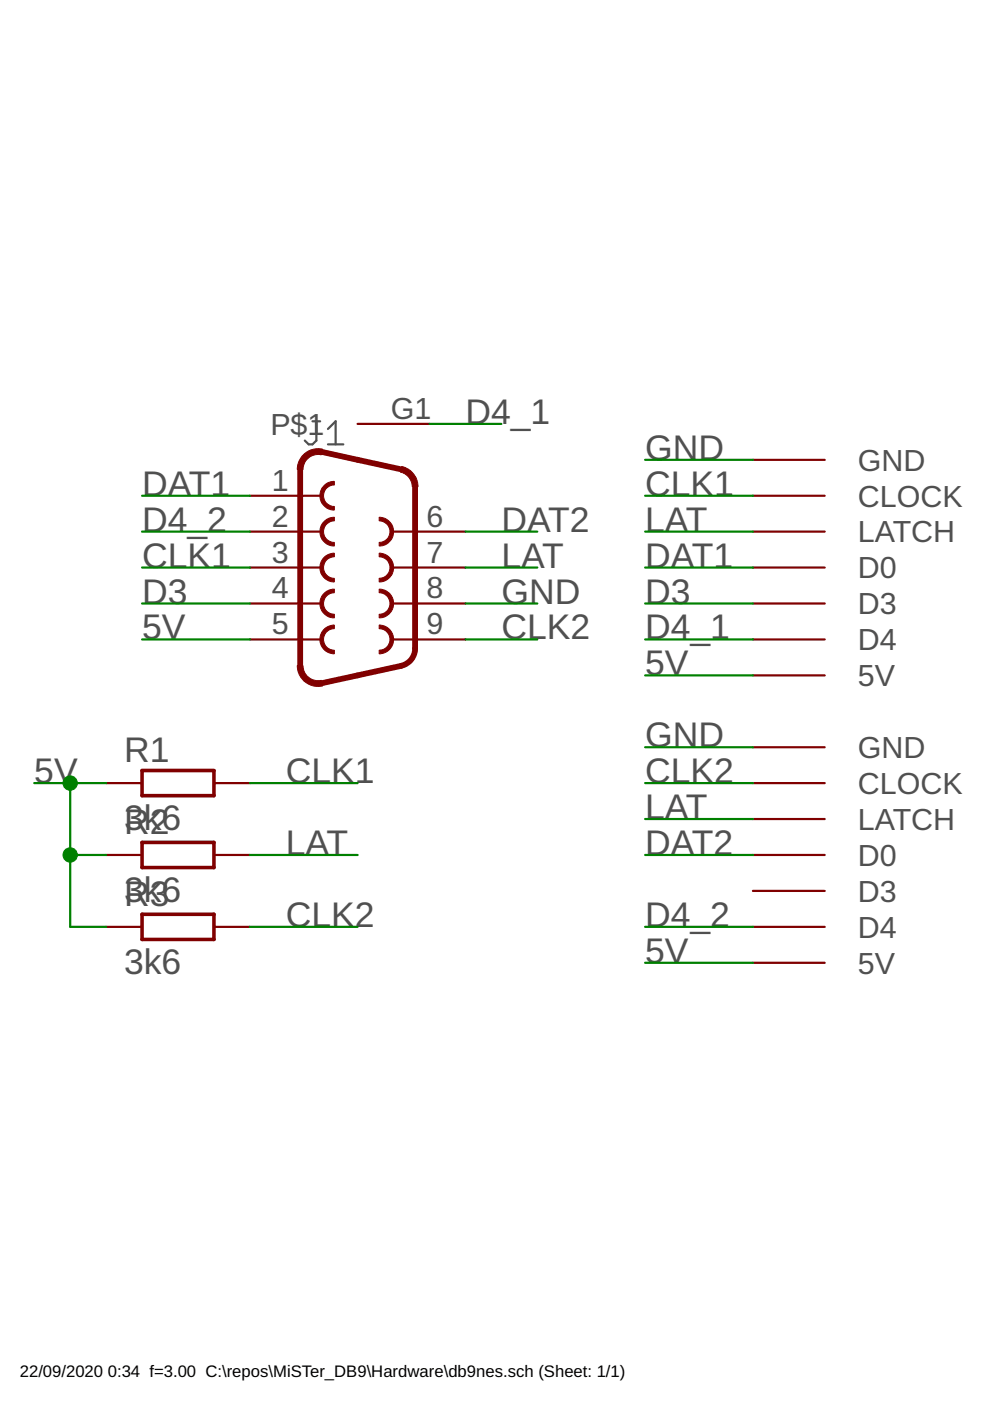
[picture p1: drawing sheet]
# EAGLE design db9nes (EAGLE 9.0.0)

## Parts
J1  DB9FEMALE  [DB9]
R1  3k6  R-EU_R0603  [R0603]
R2  3k6  R-EU_R0603  [R0603]
R3  3k6  R-EU_R0603  [R0603]
U$1  NESCONNNO_TABS  [NESCONN_NO_TABS]
U$2  NESCONNNO_TABS  [NESCONN_NO_TABS]

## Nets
5V: J1.5 R1.1 R2.1 R3.1 U$1.5V U$2.5V
CLK1: J1.3 R1.2 U$2.CLOCK
CLK2: J1.9 R3.2 U$1.CLOCK
D3: J1.4 U$2.D3
D4_1: J1.G1 U$2.D4
D4_2: J1.2 U$1.D4
DAT1: J1.1 U$2.D0
DAT2: J1.6 U$1.D0
GND: J1.8 U$1.GND U$2.GND
LAT: J1.7 R2.2 U$1.LATCH U$2.LATCH
Unconnected: U$1.D3

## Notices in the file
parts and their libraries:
SparkFun-Connectors: Licensing: Creative Commons ShareAlike 4.0 International - https://creativecommons.org/licenses/by-sa/4.0
